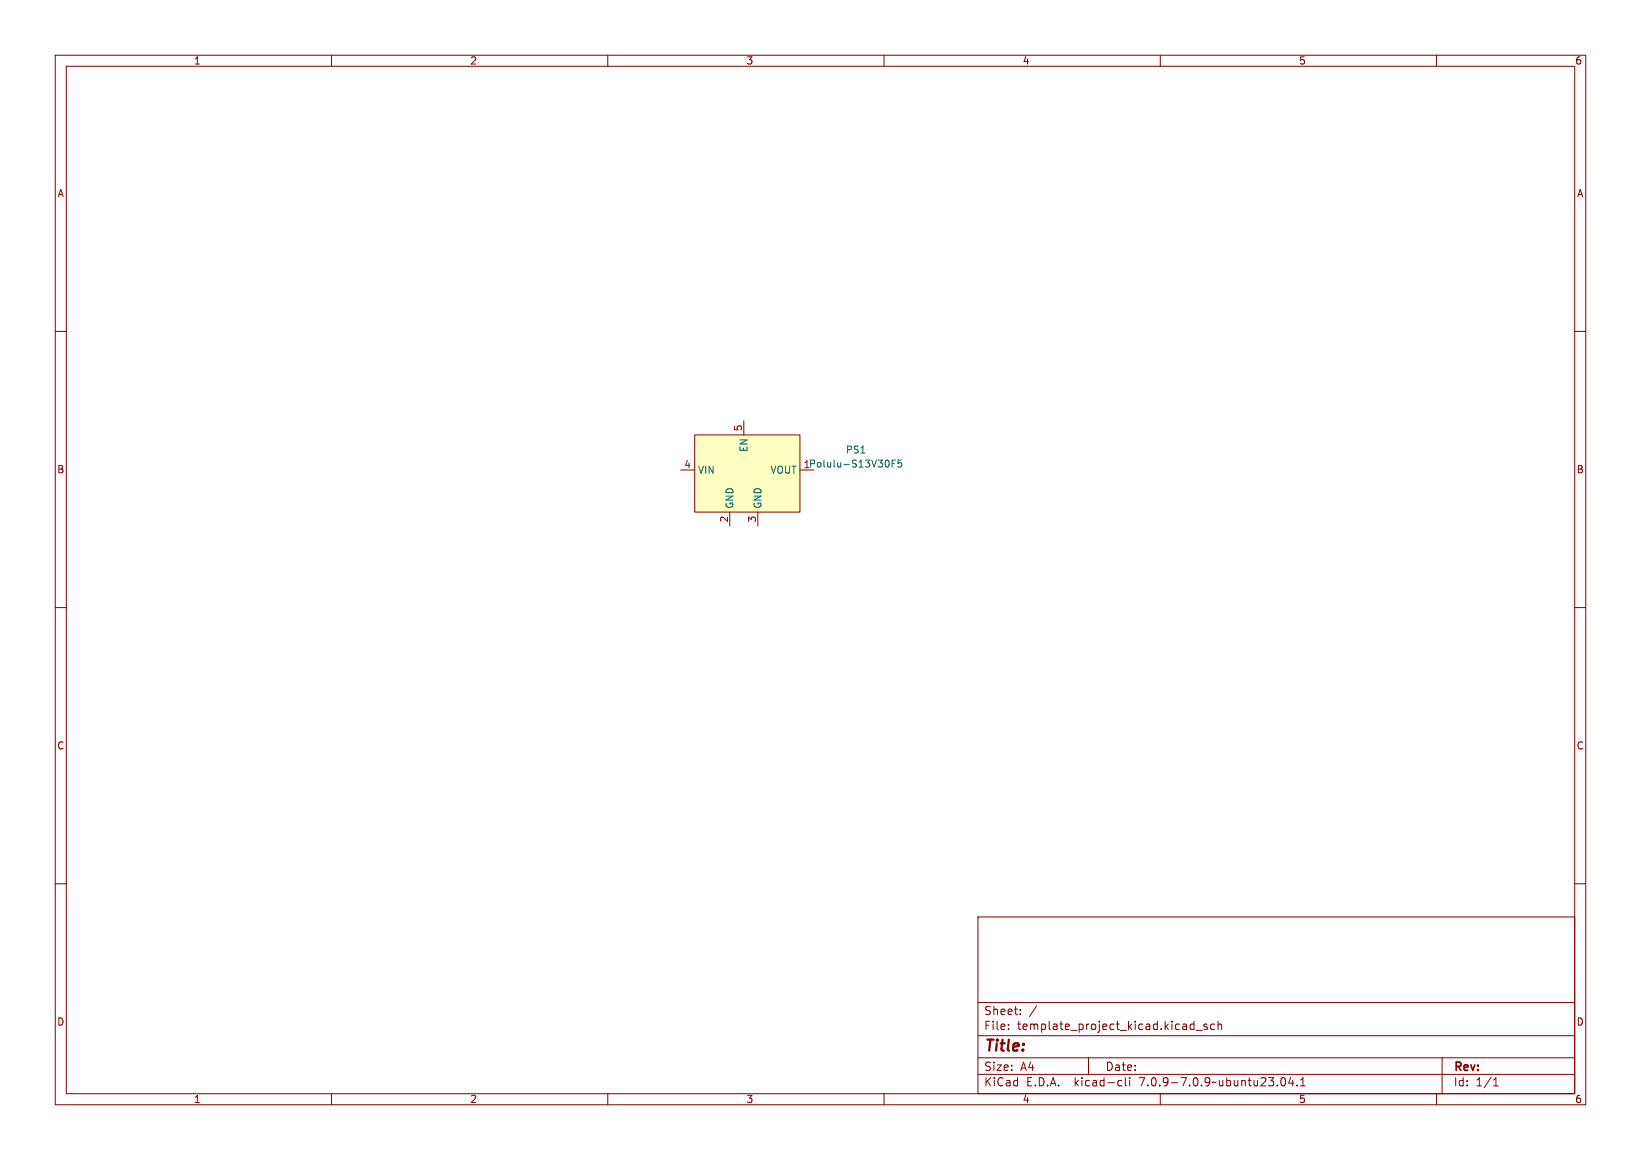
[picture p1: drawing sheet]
<svg xmlns="http://www.w3.org/2000/svg" width="297mm" height="210mm" viewBox="0 0 297 210" stroke-linecap="round" stroke-linejoin="round" font-family="sans-serif">
<g fill="none" stroke="#840000" stroke-width=".18">
<path d="M10 10h277v190h-277zM12 12h273v186h-273zM60 10v2M110 10v2M160 10v2M210 10v2M260 10v2M10 60h2M285 60h2M125.7 78.7h19.1v14h-19.1zM134.6 76.2v2.5M123.2 85.1h2.5"/>
<path d="M132.1 92.7v2.6M137.2 92.7v2.6M144.8 85.1h2.5M10 110h2M285 110h2M10 160h2M285 160h2M177 166h108v32h-108zM60 198v2M110 198v2M160 198v2M177 194.5h108"/>
<path d="M177 191.5h108M177 187.5h108M177 181.5h108M182.5 186.3v.1M182.5 185.5v.1M184.7 183.6v.1M184.7 182.8v.1M187.6 182.1l-1.3 2M197 191.5v3M202.6 195.6l.4 .1M203 196.5l-.4 .1M203.7 195.1v1.3l.2 .2"/>
<path d="M204.5 195.1v.1M204.5 195.6v1M210 198v2M216 185.4l.1 .1M216.1 184.9v1.5M216.1 186.3l-.1 .1M216.5 186.5h1.1M218.5 185.5l-.4-.1-.2 .2 .1 .2 .5 .2v.3h-.6M219.8 185.5l-.4-.1-.3 .3v.4l.1 .2h.6M220.5 185.5l.2-.1 .3 .1 .1 .9M220.5 184.9v1.5M232 195.2l.2-.1a.8 .8 0 0 1 .5 .7 .8 .8 0 0 1-.5 .8 1 1 0 0 1-.2-1.4z"/>
<path d="M233.6 195l-.4 1.1h1M234 195.6v1M234.7 196.5v.1M235.4 196.6h.8M235.4 195.5l.4-.4v1.5M260 198v2M261 191.5v6.5M270.3 196.6h.9M270.3 195.5l.4-.4v1.5"/>
</g>
<path d="M125.7 78.7h19.1v14h-19.1z" fill="#ffffc2" stroke="#ffffc2" stroke-width=".18"/>
<path d="M160.6 83.3a.79 .79 0 0 1 0 1.3M161.5 83.9h.4M162.1 83.3h-.6v1.3M163.2 83.3h-.6l-.1 .6 .2-.1h.4l.1 .2v.4l-.2 .2-.5-.2" fill="none" stroke="#006464" stroke-width=".18"/>
<text font-size="2.8" fill="#840000" x="178" y="190.9">Title:</text>
<g font-size="2.1" fill="#840000">
<text x="178" y="184">Sheet:</text>
<text x="178" y="186.7">File:</text>
<text x="184.1" y="186.7">template_project_kicad.kicad_sch</text>
<text x="178" y="196.9">KiCad</text>
<text x="178" y="194.1">Size:</text>
<text x="184.7" y="194.1">A4</text>
<text x="185.7" y="196.9">E.D.A.</text>
<text x="194.6" y="196.9">kicad-cli</text>
<text x="200" y="194.1">Date:</text>
<text x="206.5" y="196.9">7.0.9-7.0.9~ubuntu23.04.1</text>
<text x="263" y="194.3">Rev:</text>
<text x="263" y="196.9">Id:</text>
<text x="267.1" y="196.9">1/1</text>
</g>
<g font-size="1.8" fill="#840000">
<text x="35" y="11.9">1</text>
<text x="85" y="11.9">2</text>
<text x="135" y="11.9">3</text>
<text x="185" y="11.9">4</text>
<text x="235" y="11.9">5</text>
<text x="285" y="11.9">6</text>
<text x="10.3" y="35.9">A</text>
<text x="285.3" y="35.9">A</text>
<text x="10.3" y="85.9">B</text>
<text x="285.3" y="85.9">B</text>
<text x="10.3" y="135.9">C</text>
<text x="285.3" y="135.9">C</text>
<text x="10.3" y="185.9">D</text>
<text x="285.3" y="185.9">D</text>
<text x="35" y="199.9">1</text>
<text x="85" y="199.9">2</text>
<text x="135" y="199.9">3</text>
<text x="185" y="199.9">4</text>
<text x="235" y="199.9">5</text>
<text x="285" y="199.9">6</text>
</g>
<g font-size="1.8" fill="#a90000">
<text x="134.4" y="78.2" transform="rotate(-90 134.4 78.2)">5</text>
<text x="123.8" y="84.8">4</text>
<text x="131.8" y="94.7" transform="rotate(-90 131.8 94.7)">2</text>
<text x="136.9" y="94.7" transform="rotate(-90 136.9 94.7)">3</text>
</g>
<g font-size="1.8" fill="#006464">
<text x="135.5" y="81.9" transform="rotate(-90 135.5 81.9)">EN</text>
<text x="153" y="82.3">PS1</text>
<text x="126.2" y="86">VIN</text>
<text x="139.4" y="86">VOUT</text>
<text x="145.3" y="84.8">1Polulu-S13V30F5</text>
<text x="132.9" y="92.2" transform="rotate(-90 132.9 92.2)">GND</text>
<text x="138" y="92.2" transform="rotate(-90 138 92.2)">GND</text>
</g>
</svg>
